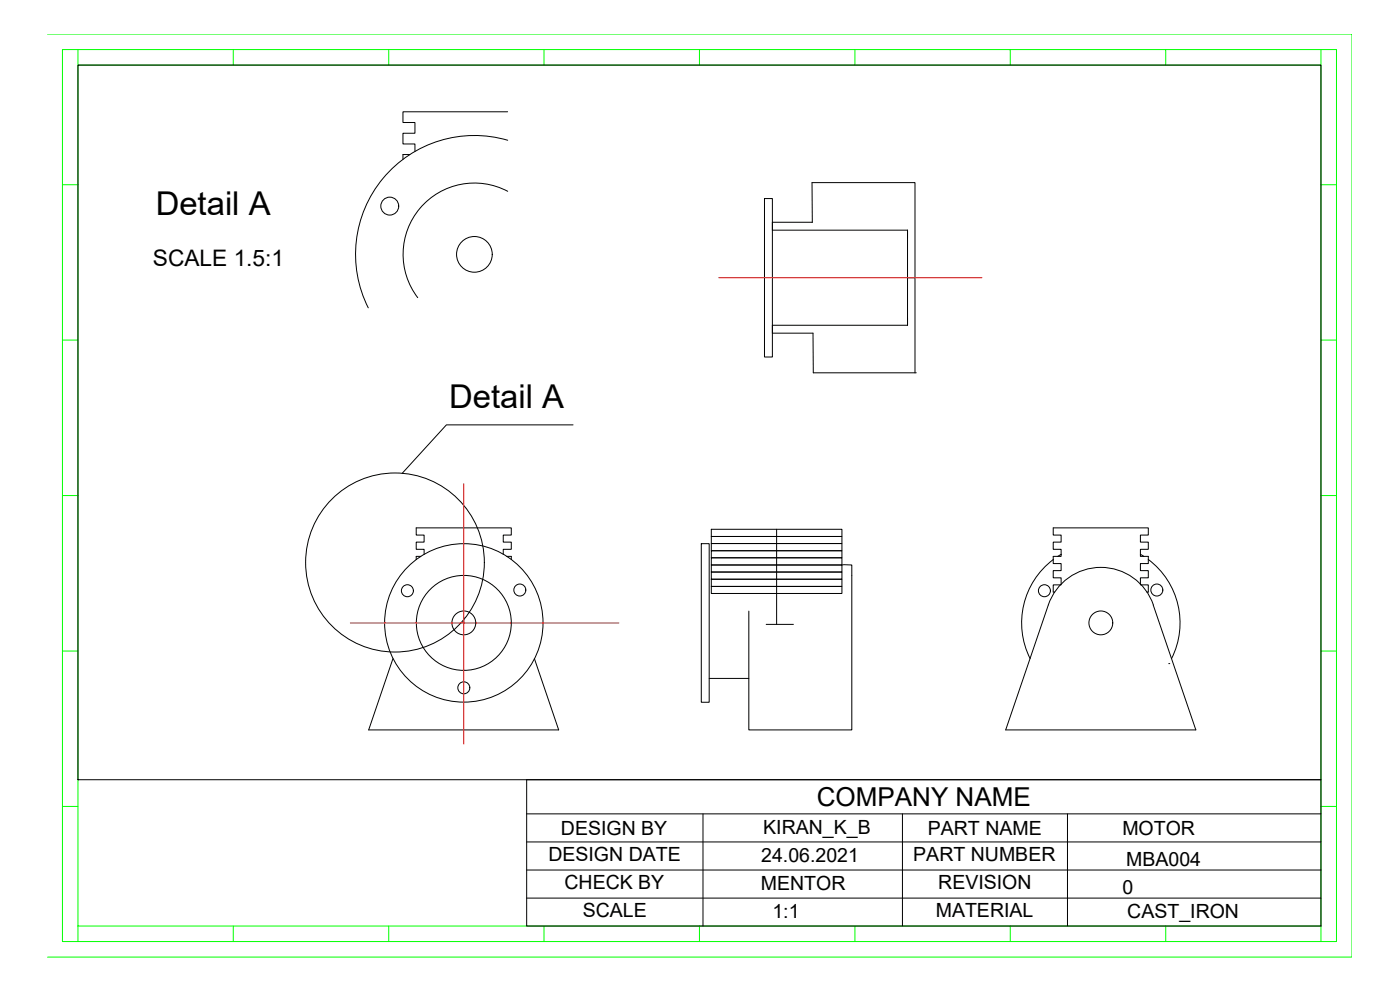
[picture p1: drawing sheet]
<svg xmlns="http://www.w3.org/2000/svg" width="420mm" height="297mm" viewBox="0 0 420 297" stroke-linecap="round" stroke-linejoin="round" font-family="sans-serif">
<!-- layer: template -->
<g fill="none" stroke="#0f0" stroke-width=".3">
<path d="M14.3 10.2h391.5v277h-391.5M18.7 14.9h382.4v267.6h-382.4zM23.4 19.5h373v258.3h-373zM23.4 14.9v4.6M70 14.9v4.6M116.7 14.9v4.6M163.3 14.9v4.6M209.9 14.9v4.6M256.6 14.9v4.6M303.2 14.9v4.6M349.8 14.9v4.6M396.4 14.9v4.6"/>
<path d="M18.7 55.4h4.7M396.4 55.4h4.7M18.7 102h4.7M396.4 102h4.7M18.7 148.7h4.7M396.4 148.7h4.7M18.7 195.3h4.7M396.4 195.3h4.7M18.7 241.9h4.7M396.4 241.9h4.7M23.4 277.8v4.7M70 277.8v4.7"/>
<path d="M116.7 277.8v4.7M163.3 277.8v4.7M209.9 277.8v4.7M256.6 277.8v4.7M303.2 277.8v4.7M349.8 277.8v4.7M396.4 277.8v4.7"/>
</g>
<!-- layer: 0 -->
<g fill="none" stroke="#000" stroke-width=".3">
<path d="M23.4 19.5h373v214.4h-373zM152.3 33.5h-31.4v3.3h3.6v3.2h-3.6v3.2h3.6v2.2M123 46.4h-2.1v1.4M152.4 42.1a35.7 35.7 0 0 0-37.4 11.4 35.7 35.7 0 0 0-4.5 38.9M152.4 57.4a21.4 21.4 0 0 0-26.4 5.1 21.4 21.4 0 0 0-.6 26.8M229.4 59.6h2.4v47.5h-2.4zM272.4 69.1h-40.6v-2.4h12l-.1-11.9h30.9v57.1M272.4 69.1v14.2h2.2M272.4 69.1v2.4M272.4 83.3v14.3h-40.6v2.4h12.2l.1 11.9h30.9M172 127.5h-38l-13.3 14.5M213.5 158.8h39.2v2.2h-39.2z"/>
<path d="M233.1 158.8v28.5M126.3 166.9h-1.4v1M127.3 166.3v-1.5h-2.4v-2.1h2.4v-2.2h-2.4v-2.1h28.5v2.1h-2.4v2.2h2.4v2.1h-2.4v1.5M152 166.9h1.4v1M210.5 163.1h2.3v47.6h-2.3zM213.5 161h39.2v2.1h-39.2zM213.5 163.1h39.2v2.1h-39.2zM213.5 165.2h39.2v2.2h-39.2zM213.5 167.4h39.2v2.1h-39.2zM213.5 169.5h39.2v2.1h-39.2zM213.5 171.6h39.2v2.2h-39.2zM213.5 173.8h39.2v2.2h-39.2z"/>
<path d="M213.5 176h39.2v2.1h-39.2zM252.7 169.5h2.9v49.5h-30.9v-35.6M316.1 167.9v1.2h2.4v2.1h-2.4v2.2h2.4v2.1h-2.4v2.1h.4M316.1 167.9a23.8 23.8 0 0 0-7 29.7M317.4 166.9h-1.3v1M318.5 166.3v-1.5h-2.4v-2.1h2.4v-2.2h-2.4v-2.1h28.5v2.1h-2.3v2.2h2.3v2.1h-2.3v1.5M318.5 166.3v.6h-1.1M318.5 166.3l-1 .6M342.3 166.3v.6h1M342.3 166.3l1 .6M343.3 166.9h1.3v1M344.6 167.9v1.2h-2.3v2.1h2.3v2.2h-2.3v2.1h2.3v2.1h-.4"/>
<path d="M344.6 167.9a23.8 23.8 0 0 1 7 29.7M117.9 197.6l-7.3 21.4h57.1l-7.3-21.4M139.2 185.1v1.8M229.9 187.3h8.2M314.6 181.5l-12.8 37.5h57.1l-12.8-37.5M314.6 181.5a16.7 16.7 0 0 1 15.8-11.3 16.7 16.7 0 0 1 15.7 11.3M350.8 199.1h.1M212.8 203.6h11.9M158.1 233.9h238.3v43.9h-238.3zM158.1 244.2h238.3M158.1 252.6h238.3M211 244.2v33.6"/>
<path d="M270.8 244.2v33.6M320.4 244.2v33.6M158.1 261h238.3M158.1 269.5h238.3"/>
<circle cx="117" cy="61.8" r="2.69"/>
<circle cx="142.4" cy="76.3" r="5.4"/>
<circle cx="118.5" cy="168.8" r="26.8"/>
<circle cx="122.3" cy="177.2" r="1.8"/>
<circle cx="156" cy="177" r="1.8"/>
<circle cx="313.4" cy="177.2" r="1.8"/>
<circle cx="347.2" cy="177" r="1.8"/>
<circle cx="139.2" cy="186.9" r="23.8"/>
<circle cx="139.2" cy="186.9" r="14.2"/>
<circle cx="139.2" cy="186.9" r="3.6"/>
<circle cx="330.4" cy="186.9" r="3.6"/>
<circle cx="139.2" cy="206.4" r="1.8"/>
</g>
<!-- layer: line -->
<path d="M215.7 83.3h79M139.2 145.1v78.2M105.1 186.9h80.6" fill="none" stroke="#f00" stroke-width=".3"/>
<g font-size="9.9">
<text x="46.7" y="64.6">Detail A</text>
<text x="134.8" y="122.4">Detail A</text>
</g>
<text font-size="7.8" x="245.1" y="241.9">COMPANY NAME</text>
<text font-size="6.8" x="45.9" y="79.7">SCALE 1.5:1</text>
<g font-size="5.9">
<text x="168.3" y="250.5">DESIGN BY</text>
<text x="229.1" y="250.4">KIRAN_K_B</text>
<text x="278.5" y="250.5">PART NAME</text>
<text x="336.8" y="250.5">MOTOR</text>
<text x="164.6" y="258.3">DESIGN DATE</text>
<text x="228.5" y="258.7">24.06.2021</text>
<text x="274.1" y="258.2">PART NUMBER</text>
<text x="338" y="259.7">MBA004</text>
<text x="169.4" y="266.7">CHECK BY</text>
<text x="228.3" y="267.2">MENTOR</text>
<text x="281.6" y="266.7">REVISION</text>
<text x="336.8" y="268.3">0</text>
<text x="174.9" y="275.1">SCALE</text>
<text x="231.8" y="275.6">1:1</text>
<text x="280.8" y="275.1">MATERIAL</text>
<text x="338.3" y="275.6">CAST_IRON</text>
</g>
</svg>
